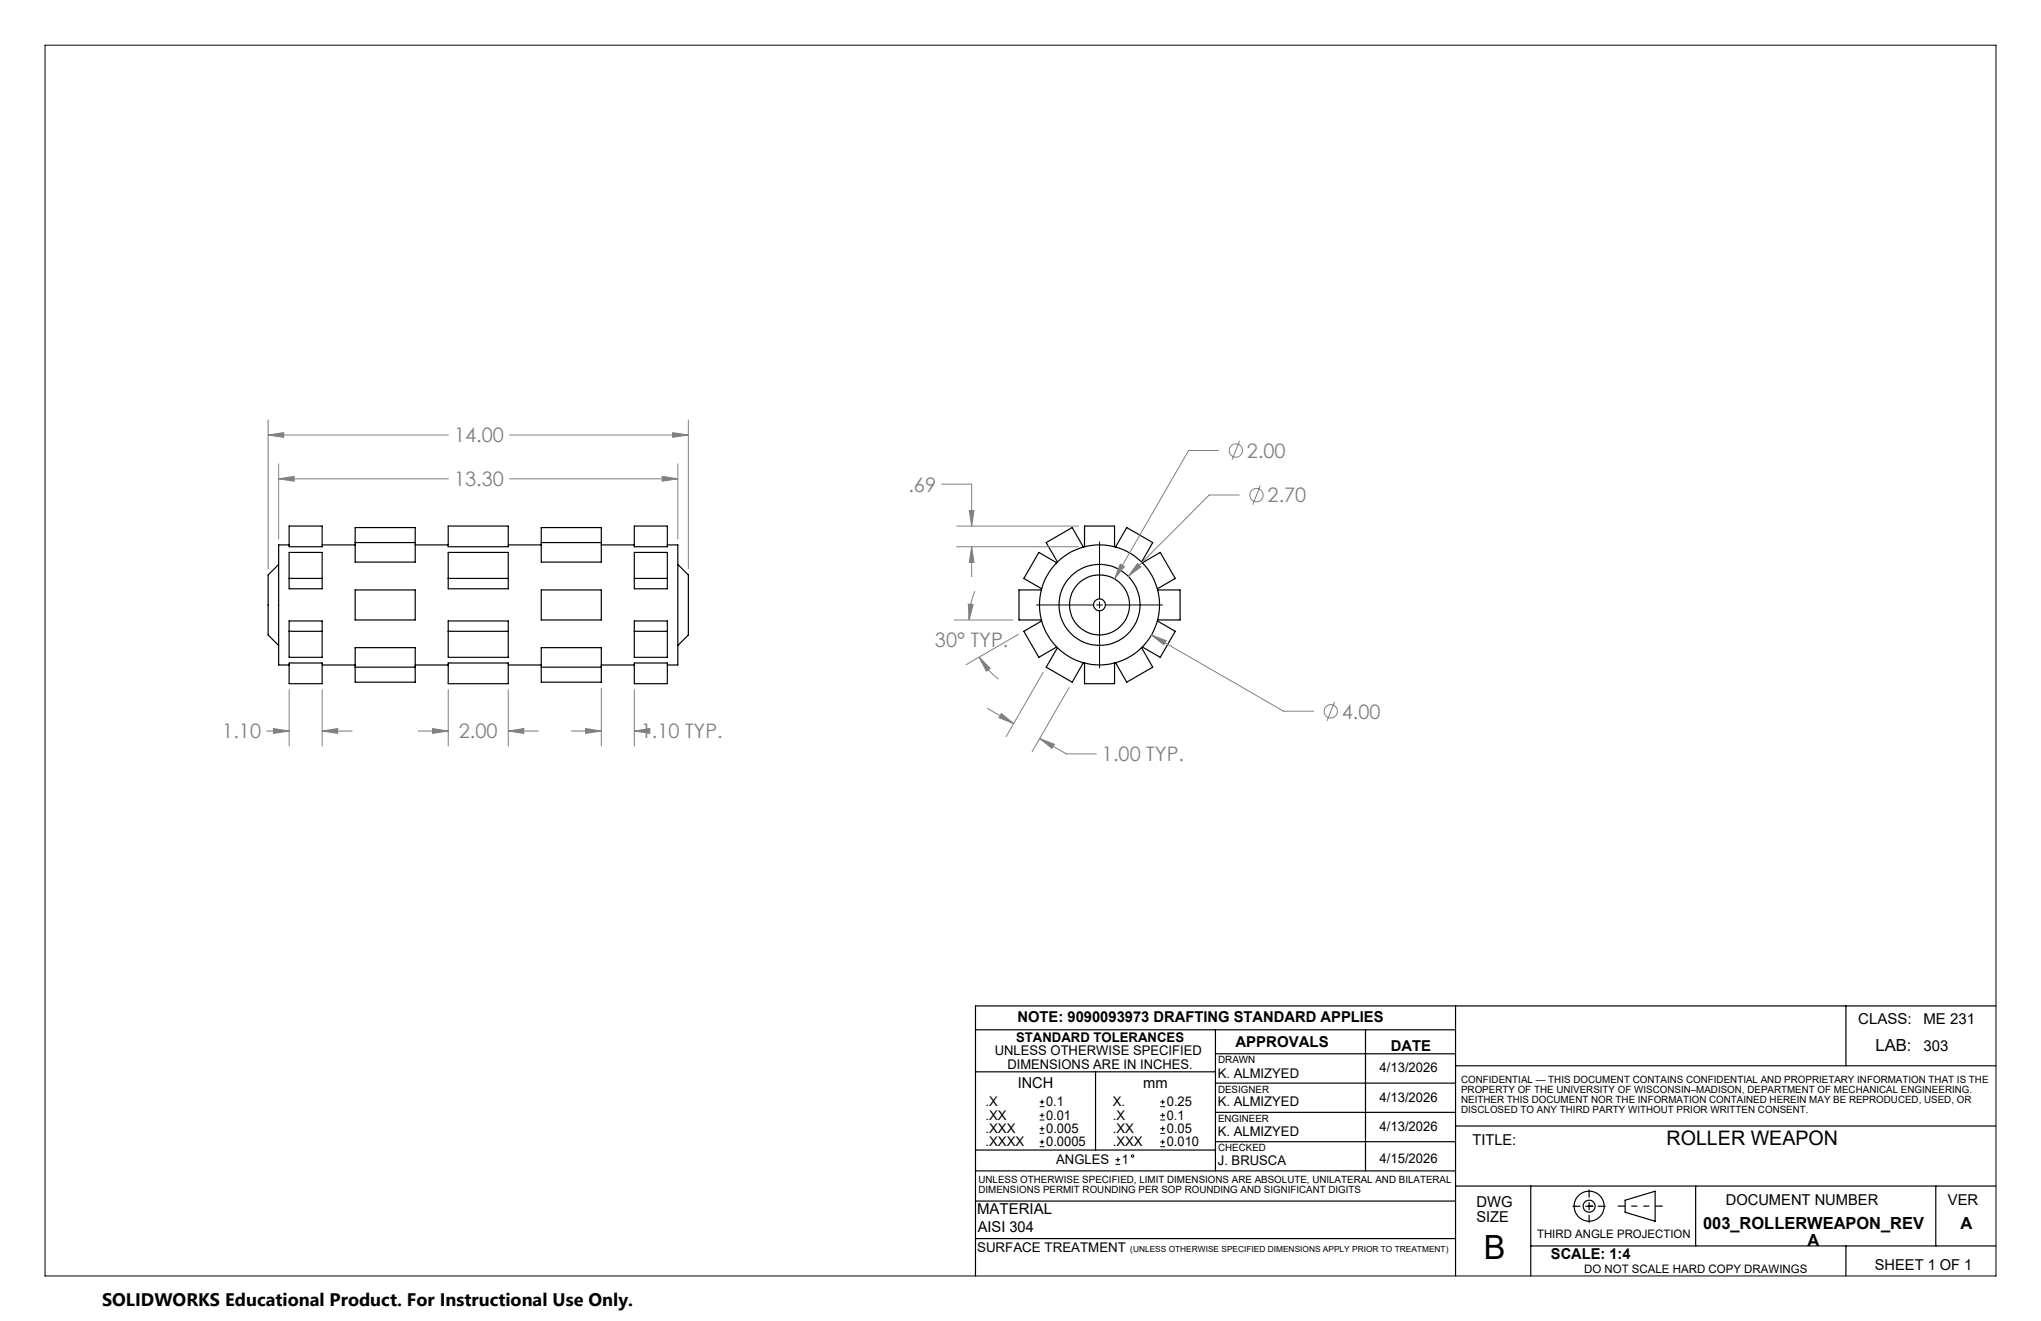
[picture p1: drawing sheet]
<svg xmlns="http://www.w3.org/2000/svg" width="432mm" height="279mm" viewBox="0 0 432 279" stroke-linecap="round" stroke-linejoin="round" font-family="sans-serif">
<g fill="none" stroke="#000" stroke-width=".25">
<path d="M58.9 119.4l-2.2 2.2v12.7l2.2 2.2M61.2 115.3h-2.3v25.4h2.3M61.2 111.3h7v4.3h-7zM61.2 116.8h7v7.7h-7zM68.2 115.3h6.9M75.1 111.6h12.7v7.3h-12.7zM75.1 114.8h12.7M87.8 115.3h7M94.8 116.8h12.7v7.7h-12.7zM94.8 111.3h12.7v4.3h-12.7zM107.5 115.3h7M114.5 111.6h12.7v7.3h-12.7z"/>
<path d="M114.5 114.8h12.7M127.2 115.3h7M134.2 116.8h7v7.7h-7zM134.2 111.3h7v4.3h-7zM141.2 115.3h2.2v25.4h-2.2M143.4 119.4l2.2 2.2v12.7l-2.2 2.2M223.6 119l-3.8-2.2-3.2 5.5 3.8 2.2M229.2 115.7l-2.4-4.1-5.5 3.2 2.4 4.1M229.4 115.6v-4.3h6.4v4.3M236 115.7l2.4-4.1 5.5 3.2-2.4 4.1M241.7 119l3.8-2.2 3.1 5.5-3.7 2.2M61.2 131.3h7v7.7h-7z"/>
<path d="M61.2 133.5h7M61.2 122.3h7M75.1 124.8h12.7v6.3h-12.7zM75.1 137h12.7v7.3h-12.7zM94.8 131.3h12.7v7.7h-12.7zM94.8 133.5h12.7M94.8 122.3h12.7M114.5 124.8h12.7v6.3h-12.7zM114.5 137h12.7v7.3h-12.7zM134.2 131.3h7v7.7h-7zM134.2 133.5h7M134.2 122.3h7"/>
<path d="M220.3 124.8h-4.7v6.3h4.7M220.4 131.3l-3.8 2.2 3.2 5.5 3.8-2.2M223.7 137l-2.4 4.1 5.5 3.2 2.4-4.1M241.5 137l2.4 4.1-5.5 3.2-2.4-4.1M244.9 131.3l3.7 2.2-3.1 5.5-3.8-2.2M244.9 124.8h4.8v6.3h-4.8M61.2 140.2h7v4.4h-7zM68.2 140.7h6.9M75.1 141.1h12.7M87.8 140.7h7M94.8 140.2h12.7v4.4h-12.7zM107.5 140.7h7"/>
<path d="M114.5 141.1h12.7M127.2 140.7h7M134.2 140.2h7v4.4h-7zM229.4 140.2v4.4h6.4v-4.4M206.4 217.8h101.5M257.1 217.8v29.8M288.9 217.8v29.8M307.9 212.8v57.1M390.5 212.8v12.6M422.3 212.8h-215.9v57.1M206.4 226.7h50.7M231.8 226.7v16.5"/>
<path d="M257.1 222.9h50.8M257.1 235.3h50.8M257.1 229.1h50.8M307.9 238.2h114.3M307.9 225.4h114.4M206.4 254h101.5M206.4 247.6h101.5M206.4 243.2h50.7M257.1 241.5h50.8M307.9 250.9h114.4M323.8 250.9v19M332.8 255.1h1.5"/>
<path d="M335.5 255.1h1.5M336.2 251.7v1.5M336.2 254.4v1.5M336.2 257v1.6M338.1 255.1h1.5M343.8 253.9l6.4-1.9v6.3l-6.4-1.9zM358.7 250.9v12.6M409.5 250.9v12.6M206.4 262h101.5M323.8 263.5h98.5M390.5 263.5v6.4"/>
<circle cx="232.6" cy="127.9" r="1.26"/>
<circle cx="232.6" cy="127.9" r="12.7"/>
<circle cx="232.6" cy="127.9" r="8.6"/>
<circle cx="232.6" cy="127.9" r="6.3"/>
<circle cx="336.2" cy="255.1" r="3.2"/>
<circle cx="336.2" cy="255.1" r="1.27"/>
</g>
<g fill="none" stroke="#808080" stroke-width=".21">
<path d="M56.7 92l3.3-.5v1zM56.7 88.8v31.5M56.7 92h38.2M58.9 98.1v15.9M107.8 92h37.8M142.3 91.5l3.3 .5-3.3 .5zM143.4 98.1v15.9M145.6 88.8v31.5M257.8 95.3h-6.3l-15.7 27.1M262.3 93.3l-1.7 4M58.9 101.3l3.3-.5v1zM58.9 101.3h36"/>
<path d="M107.8 101.3h35.6M140.1 100.8l3.3 .5-3.3 .5zM199.2 102.4h6.4v8.9M202.4 111.3h25.8M202.4 115.6h25.8M205.1 108h1l-.5 3.3zM205.6 115.6l.5 3.4h-1zM205.6 115.6v6.4M237 119.3l.9 .5-2.1 2.6zM240.7 119.2l.7 .7-2.7 2zM262.2 104.7h-6.4l-17.1 17.2M266.6 102.7l-1.6 4.1"/>
<path d="M201.9 131.1h12.4M204.9 127.8l1 .1-.9 3.2zM206.2 125l-.1 .6a15.2 15.2 0 0 0-1.1 5.5M207.2 139l2.3 2.4-.8 .6zM207.2 139a16.3 16.3 0 0 0 4 4.7M215.5 134.2l-11.1 6.4M243.6 134.3l3.1 1.2-.5 .9zM243.6 134.3l28 16.1h6.3M56.4 154.6h4.8M57.9 154.1l3.3 .5-3.3 .5zM61.2 145.9v11.9M68.2 154.6l3.2-.5v1z"/>
<path d="M68.2 154.6h6.3M68.2 145.9v11.9M88.5 154.6h6.3M91.5 154.1l3.3 .5-3.3 .5zM94.8 145.9v11.9M107.5 154.6l3.3-.5v1zM107.5 154.6h6.4M107.5 145.9v11.9M120.9 154.6h6.3M123.9 154.1l3.3 .5-3.3 .5zM127.2 145.6v12.2M134.2 154.6l3.3-.5v1z"/>
<path d="M134.2 145.9v11.9M134.2 154.6h.2M209 149.9l5.5 3.1M211.8 150.9l2.7 2.1-3.2-1.2zM220 156.2l3.1 1.2-.5 .9zM220 156.2l5.6 3.3h6.4M220.7 142.2l-7.8 13.6M226.2 145.4l-7.8 13.6M282.4 148.4l-1.7 4.1"/>
<circle cx="261.5" cy="95.3" r="1.4"/>
<circle cx="265.8" cy="104.7" r="1.41"/>
<circle cx="281.5" cy="150.4" r="1.42"/>
</g>
<g fill="none" stroke="#000" stroke-width=".21">
<path d="M9.5 9.6h412.8v260.3h-412.8zM232.6 114.6v12.1M219.3 128h12.1M232 128h1.3M232.6 127.3v1.3M232.6 129.2v12.1M233.9 128h12.1M220 234.1h.9M220 233.1h.9M220 236.9h.9M220 235.9h.9M220 239.7h.9"/>
<path d="M220 238.7h.9M220.5 232.6v1M220.5 235.4v1M220.5 238.2v1M245.5 234.1h1M245.5 233.1h1M245.5 236.9h1M245.5 235.9h1M245.5 239.7h1M245.5 238.7h1M246 232.6v1M246 235.4v1"/>
<path d="M246 238.2v1M220 242.5h.9M220 241.5h.9M220.5 241.1v.9M236 246.3h1M236 245.3h1M236.5 244.8v1M245.5 242.5h1M245.5 241.5h1M246 241.1v.9"/>
<circle cx="239.6" cy="244.5" r=".25"/>
</g>
<path d="M342.3 255.1h9.5" fill="none" stroke="#000" stroke-width=".25" stroke-dasharray="6.3 1.3 1.3 1.3 1.3 1.3" stroke-dashoffset="4.8" stroke-linecap="butt"/>
<path d="M58.9 101.3l3.3-.5v1zM140.1 100.8l3.3 .5-3.3 .5zM56.7 92l3.3-.5v1zM142.3 91.5l3.3 .5-3.3 .5zM134.2 154.6l3.3-.5v1zM123.9 154.1l3.3 .5-3.3 .5zM107.5 154.6l3.3-.5v1zM91.5 154.1l3.3 .5-3.3 .5zM57.9 154.1l3.3 .5-3.3 .5zM68.2 154.6l3.2-.5v1zM243.6 134.3l2.6 2.1 .5-.9zM237 119.3l-1.2 3.1 2.1-2.6zM240.7 119.2l-2 2.7 2.7-2zM211.8 150.9l2.7 2.1-3.2-1.2zM220 156.2l3.1 1.2-.5 .9zM204.9 127.8l1 .1-.9 3.2zM207.2 139l2.3 2.4-.8 .6zM205.1 108h1l-.5 3.3zM205.6 115.6l.5 3.4h-1z" fill="#808080"/>
<text font-size="7.1" x="313.9" y="266.3">B</text>
<g font-size="4.2" fill="#808080">
<text x="96.1" y="93.6">14.00</text>
<text x="263.8" y="96.8">2.00</text>
<text x="96.1" y="102.9">13.30</text>
<text x="192.2" y="104">.69</text>
<text x="268.2" y="106.3">2.70</text>
<text x="197.8" y="136.8">30° TYP.</text>
<text x="283.9" y="152">4.00</text>
<text x="47" y="156.2">1.10</text>
<text x="97.1" y="156.2">2.00</text>
<text x="135.6" y="156.2">1.10 TYP.</text>
<text x="233.1" y="161">1.00 TYP.</text>
</g>
<text font-size="4.2" x="352.6" y="242.2">ROLLER WEAPON</text>
<text font-size="3.8" x="21.6" y="276.3">SOLIDWORKS Educational Product. For Instructional Use Only.</text>
<g font-size="3.5">
<text x="396.8" y="222.2">LAB:</text>
<text x="360.3" y="260">003_ROLLERWEAPON_REV</text>
<text x="382.4" y="263.5">A</text>
<text x="414.7" y="260">A</text>
</g>
<g font-size="3.2">
<text x="215.3" y="216.2">NOTE: 9090093973 DRAFTING STANDARD APPLIES</text>
<text x="261.4" y="221.4">APPROVALS</text>
<text x="393.1" y="216.6">CLASS:</text>
<text x="406.9" y="216.6">ME 231</text>
<text x="294.2" y="222.2">DATE</text>
<text x="406.9" y="222.2">303</text>
<text x="215.3" y="230.2">INCH</text>
<text x="241.9" y="230.2">mm</text>
<text x="311.5" y="242.1">TITLE:</text>
<text x="206.7" y="256.8">MATERIAL</text>
<text x="312.3" y="255.3">DWG</text>
<text x="365.1" y="254.9">DOCUMENT NUMBER</text>
<text x="412.1" y="254.9">VER</text>
<text x="206.8" y="260.5">AISI 304</text>
<text x="312.3" y="258.5">SIZE</text>
<text x="328.1" y="266.3">SCALE: 1:4</text>
<text x="396.7" y="268.6">SHEET 1 OF 1</text>
</g>
<g font-size="2.8">
<text x="215" y="220.4">STANDARD TOLERANCES</text>
<text x="210.5" y="223.2">UNLESS OTHERWISE SPECIFIED</text>
<text x="213.1" y="226">DIMENSIONS ARE IN INCHES.</text>
<text x="257.6" y="228">K. ALMIZYED</text>
<text x="291.9" y="226.8">4/13/2026</text>
<text x="291.9" y="233">4/13/2026</text>
<text x="208.5" y="234">.X</text>
<text x="208.5" y="236.8">.XX</text>
<text x="208.5" y="239.6">.XXX</text>
<text x="221.3" y="234">0.1</text>
<text x="221.3" y="236.8">0.01</text>
<text x="221.3" y="239.6">0.005</text>
<text x="235.4" y="234">X.</text>
<text x="235.4" y="236.8">.X</text>
<text x="235.4" y="239.6">.XX</text>
<text x="246.9" y="234">0.25</text>
<text x="246.9" y="236.8">0.1</text>
<text x="246.9" y="239.6">0.05</text>
<text x="257.6" y="234">K. ALMIZYED</text>
<text x="291.9" y="239.2">4/13/2026</text>
<text x="208.5" y="242.5">.XXXX</text>
<text x="221.3" y="242.5">0.0005</text>
<text x="235.4" y="242.5">.XXX</text>
<text x="246.9" y="242.5">0.010</text>
<text x="257.6" y="240.4">K. ALMIZYED</text>
<text x="291.9" y="245.9">4/15/2026</text>
<text x="223.5" y="246.2">ANGLES</text>
<text x="237.4" y="246.2">1</text>
<text x="257.6" y="246.5">J. BRUSCA</text>
<text x="206.7" y="264.8">SURFACE TREATMENT</text>
</g>
<g font-size="2.5">
<text x="325.2" y="261.7">THIRD ANGLE PROJECTION</text>
<text x="335.1" y="269.3">DO NOT SCALE HARD COPY DRAWINGS</text>
</g>
<g font-size="2.1">
<text x="257.7" y="224.8">DRAWN</text>
<text x="257.7" y="231.1">DESIGNER</text>
<text x="309.1" y="229.1">CONFIDENTIAL — THIS DOCUMENT CONTAINS CONFIDENTIAL AND PROPRIETARY INFORMATION THAT IS THE</text>
<text x="309.1" y="231.2">PROPERTY OF THE UNIVERSITY OF WISCONSIN–MADISON, DEPARTMENT OF MECHANICAL ENGINEERING.</text>
<text x="309.1" y="233.3">NEITHER THIS DOCUMENT NOR THE INFORMATION CONTAINED HEREIN MAY BE REPRODUCED, USED, OR</text>
<text x="257.7" y="237.3">ENGINEER</text>
<text x="309.1" y="235.4">DISCLOSED TO ANY THIRD PARTY WITHOUT PRIOR WRITTEN CONSENT.</text>
<text x="257.7" y="243.4">CHECKED</text>
<text x="207" y="250.3">UNLESS OTHERWISE SPECIFIED, LIMIT DIMENSIONS ARE ABSOLUTE, UNILATERAL AND BILATERAL</text>
<text x="207" y="252.4">DIMENSIONS PERMIT ROUNDING PER SOP ROUNDING AND SIGNIFICANT DIGITS</text>
</g>
<text font-size="1.8" x="239.1" y="264.8">(UNLESS OTHERWISE SPECIFIED DIMENSIONS APPLY PRIOR TO TREATMENT)</text>
</svg>
